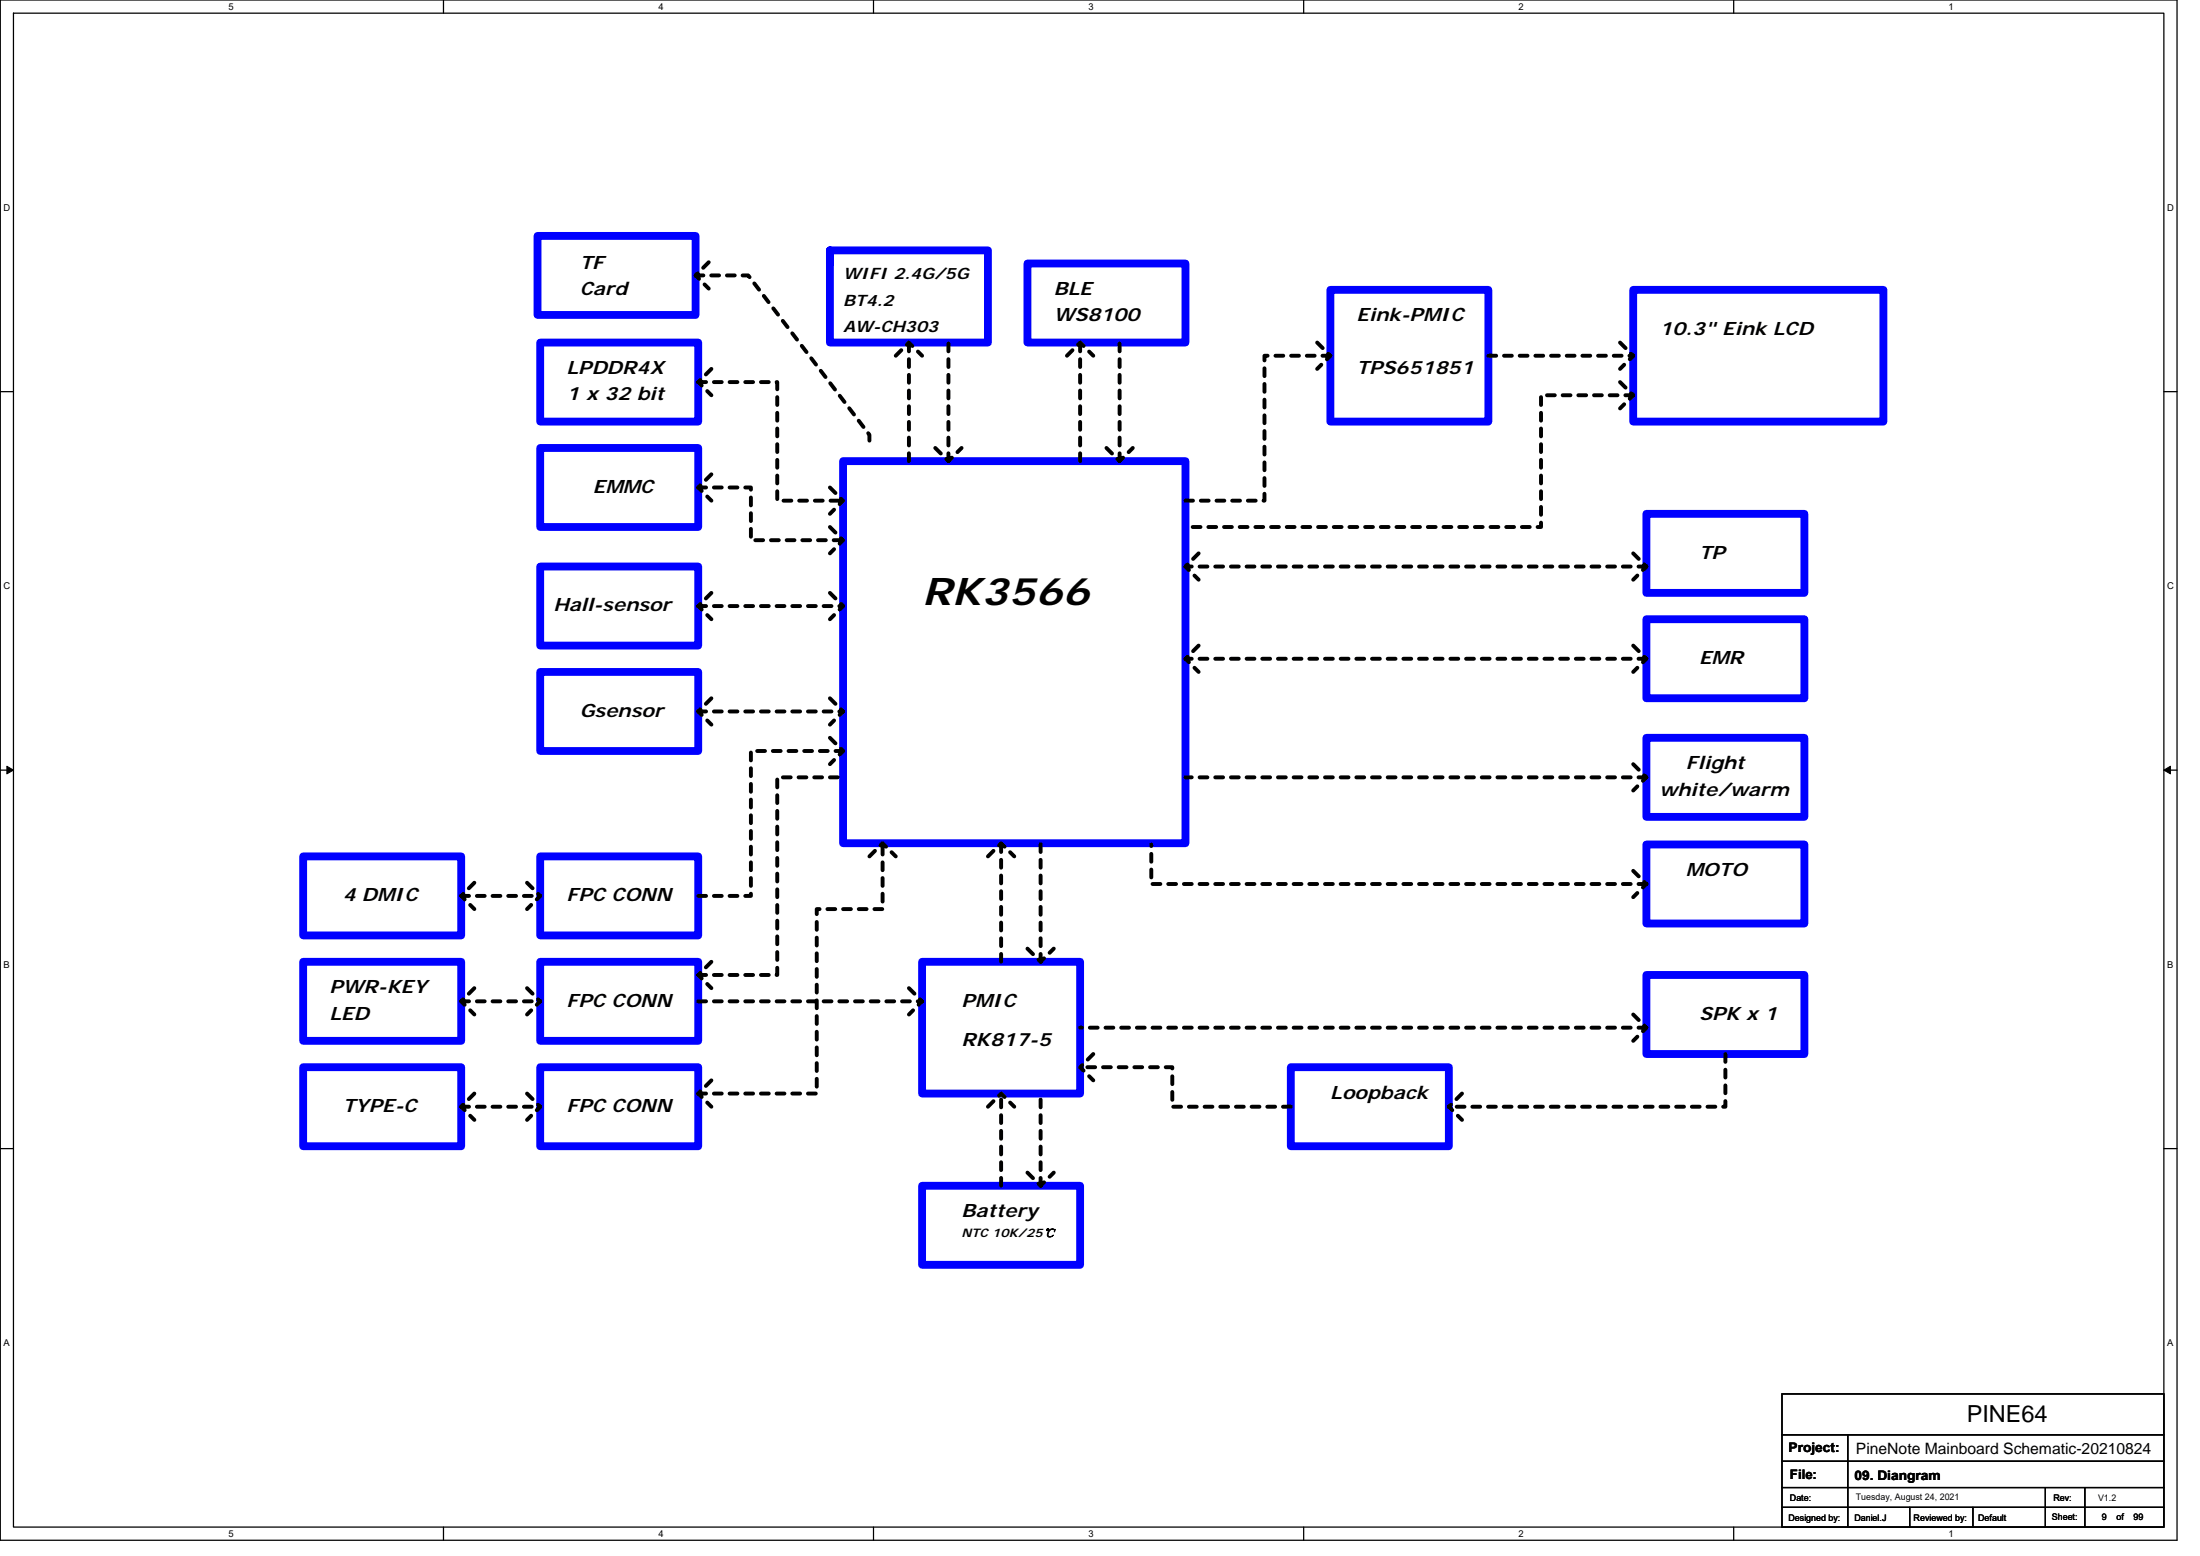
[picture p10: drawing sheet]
<svg xmlns="http://www.w3.org/2000/svg" width="297mm" height="210mm" viewBox="0 0 297 210" stroke-linecap="round" stroke-linejoin="round" font-family="sans-serif">
<path d="M0 0h293.9v207.9h-293.9zM1.8 1.8h290.4v204.3h-290.4z" fill="none" stroke="#000" stroke-width=".17"/>
<g fill="#fff">
<path d="M30.8 .2h.7v1.4h-.7z"/>
<path d="M30.8 206.3h.7v1.4h-.7z"/>
</g>
<path d="M59.9 0v1.8M59.9 206.1v1.8" fill="none" stroke="#000" stroke-width=".17"/>
<g fill="#fff">
<path d="M88.9 .2h.7v1.4h-.7z"/>
<path d="M88.9 206.3h.7v1.4h-.7z"/>
</g>
<path d="M117.9 0v1.8M117.9 206.1v1.8" fill="none" stroke="#000" stroke-width=".17"/>
<g fill="#fff">
<path d="M147 .2h.7v1.4h-.7z"/>
<path d="M147 206.3h.7v1.4h-.7z"/>
</g>
<path d="M176 0v1.8M176 206.1v1.8" fill="none" stroke="#000" stroke-width=".17"/>
<g fill="#fff">
<path d="M205 .2h.7v1.4h-.7z"/>
<path d="M205 206.3h.7v1.4h-.7z"/>
</g>
<path d="M234.1 0v1.8M234.1 206.1v1.8" fill="none" stroke="#000" stroke-width=".17"/>
<g fill="#fff">
<path d="M263.1 .2h.7v1.4h-.7z"/>
<path d="M263.1 206.3h.7v1.4h-.7z"/>
<path d="M.5 27.3h.9v1.4h-.9z"/>
<path d="M292.6 27.3h.9v1.4h-.9z"/>
<path d="M.5 78.4h.9v1.4h-.9z"/>
<path d="M292.6 78.4h.9v1.4h-.9z"/>
</g>
<path d="M0 52.9h1.8M292.2 52.9h1.7" fill="none" stroke="#000" stroke-width=".17"/>
<g fill="#fff">
<path d="M.5 129.5h.8v1.4h-.8z"/>
<path d="M292.6 129.5h.9v1.4h-.9z"/>
</g>
<path d="M0 103.9h1.8M292.2 103.9h1.7" fill="none" stroke="#000" stroke-width=".17"/>
<g fill="#000" stroke="#000" stroke-width=".14">
<path d="M.9 103.4l.9 .5-.9 .5z" fill-rule="evenodd"/>
<path d="M292.2 103.9l.8-.5v1z" fill-rule="evenodd"/>
</g>
<g fill="#fff">
<path d="M.5 180.5h.8v1.4h-.8z"/>
<path d="M292.6 180.5h.9v1.4h-.9z"/>
</g>
<path d="M0 155h1.8M292.2 155h1.7M240.6 193.6h51.6M240.6 197.2h51.6M240.6 188.1h51.6v18h-51.6zM249.5 193.6v12.5M240.6 200.7h51.6M240.6 203.4h51.6M257.8 203.4v2.7M266.4 203.4v2.7M276.2 200.7v5.4M281.5 200.7v5.4" fill="none" stroke="#000" stroke-width=".17"/>
<g fill="none" stroke="#00f" stroke-width="1.1">
<path d="M72.6 31.8h21.3v10.7h-21.3zM112.1 33.8h21.3v12.4h-21.3zM112.1 33.8v1.8zM138.7 35.6h21.4v10.6h-21.4zM179.6 39.1h21.4v17.8h-21.4zM220.5 39.1h33.8v17.8h-33.8zM72.9 46.2h21.4v10.7h-21.4zM72.9 60.5h21.4v10.6h-21.4zM72.9 76.5h21.4v10.6h-21.4zM113.8 62.2h46.3v51.6h-46.3zM222.3 69.3h21.3v10.7h-21.3zM72.9 90.7h21.4v10.6h-21.4z"/>
<path d="M222.3 83.6h21.3v10.6h-21.3zM222.3 99.6h21.3v10.6h-21.3zM40.9 115.6h21.4v10.6h-21.4zM72.9 115.6h21.4v10.6h-21.4zM222.3 114h21.3v10.6h-21.3zM40.9 129.8h21.4v10.7h-21.4zM72.9 129.8h21.4v10.7h-21.4zM124.5 129.8h21.3v17.8h-21.3zM222.3 131.6h21.3v10.6h-21.3zM40.9 144h21.4v10.7h-21.4zM72.9 144h21.4v10.7h-21.4zM174.3 144h21.3v10.7h-21.3z"/>
<path d="M124.5 160h21.3v10.7h-21.3z"/>
</g>
<g fill="none" stroke="#000" stroke-width=".53" stroke-dasharray="1.1 1.1">
<path d="M93.9 37.2h7.1l16.4 21.5v1.8M95.7 35.4l-1.8 1.8 1.8 1.7M94.3 51.6h10.6v16h8.9M96.1 49.8l-1.8 1.8 1.8 1.7M120.9 48l1.8-1.8 1.8 1.8M144.1 48l1.7-1.8 1.8 1.8M177.8 46.2l1.8 1.8-1.8 1.8M179.6 48h-8.9v19.6h-10.6M201 48h19.5M218.7 46.2l1.8 1.8-1.8 1.8M218.7 51.6l1.8 1.7-1.8 1.8M220.5 53.3h-12.4v17.8h-48"/>
<path d="M94.3 65.8h7.1v7.1h12.4M96.1 64l-1.8 1.8 1.8 1.8M112.1 71.1l1.7 1.8-1.7 1.8M112.1 65.8l1.7 1.8-1.7 1.7M122.7 62.2v-16M126.3 60.5l1.8 1.7 1.7-1.7M128.1 62.2v-16M145.8 62.2v-16M149.4 60.5l1.8 1.7 1.7-1.7M151.2 62.2v-16M161.8 74.7l-1.7 1.8 1.7 1.7M220.5 74.7l1.8 1.8-1.8 1.7"/>
<path d="M222.3 76.5h-62.2M94.3 81.8h19.5M94.3 96h19.5M96.1 80l-1.8 1.8 1.8 1.8M96.1 94.2l-1.8 1.8 1.8 1.8M112.1 94.2l1.7 1.8-1.7 1.8M112.1 80l1.7 1.8-1.7 1.8M112.1 99.6l1.7 1.7-1.7 1.8M161.8 87.1l-1.7 1.8 1.7 1.8M220.5 87.1l1.8 1.8-1.8 1.8M222.3 88.9h-62.2M64 119.1l-1.7 1.8 1.7 1.8"/>
<path d="M71.2 119.1l1.7 1.8-1.7 1.8M117.4 115.6l1.8-1.8 1.7 1.8M133.4 115.6l1.8-1.8 1.7 1.8M220.5 103.1l1.8 1.8-1.8 1.8M220.5 117.5l1.8 1.8-1.8 1.8M222.3 104.9h-62.2M222.3 119.3h-66.9v-5.3M62.3 120.9h10.6M62.3 135.1h10.6M64 133.3l-1.7 1.8 1.7 1.8M71.2 133.3l1.7 1.8-1.7 1.8M94.3 120.9h7.1v-19.6h12.4"/>
<path d="M94.3 135.1h30.2M94.3 131.6h10.6v-26.7h8.9M96.1 129.8l-1.8 1.8 1.8 1.7M122.7 133.3l1.8 1.8-1.8 1.8M135.2 129.8v-16M138.7 128l1.8 1.8 1.8-1.8M140.5 129.8v-16M220.5 136.9l1.8 1.8-1.8 1.8M222.3 138.7h-76.5M62.3 149.4h10.6M64 147.6l-1.7 1.8 1.7 1.7M71.2 147.6l1.7 1.8-1.7 1.7"/>
<path d="M94.3 147.6h16v-24.9h8.9v-8.9M96.1 145.8l-1.8 1.8 1.8 1.8M133.4 149.4l1.8-1.8 1.7 1.8M138.7 158.2l1.8 1.8 1.8-1.8M147.6 142.2l-1.8 1.8 1.8 1.8M174.3 149.4h-16v-5.4h-12.5M197.4 147.6l-1.8 1.8 1.8 1.7M233 142.2v7.2h-37.4M135.2 160v-12.4M140.5 160v-12.4"/>
</g>
<text font-size="5.1" x="124.5" y="81.6">RK3566</text>
<text font-size="3.2" x="265.5" y="192">PINE64</text>
<g font-size="2.5">
<text x="78.3" y="36.3">TF</text>
<text x="78.3" y="39.8">Card</text>
<text x="142.3" y="39.8">BLE</text>
<text x="142.3" y="43.4">WS8100</text>
<text x="183.2" y="43.4">Eink-PMIC</text>
<text x="224.1" y="45.1">10.3&quot; Eink LCD</text>
<text x="76.5" y="50.5">LPDDR4X</text>
<text x="183.2" y="50.5">TPS651851</text>
<text x="76.5" y="54">1 x 32 bit</text>
<text x="80" y="66.5">EMMC</text>
<text x="229.4" y="75.4">TP</text>
<text x="74.7" y="82.5">Hall-sensor</text>
<text x="229.4" y="89.6">EMR</text>
<text x="78.3" y="96.7">Gsensor</text>
<text x="224.1" y="107.4">white/warm</text>
<text x="227.6" y="103.8">Flight</text>
<text x="227.6" y="118.2">MOTO</text>
<text x="46.3" y="121.6">4 DMIC</text>
<text x="76.5" y="121.6">FPC CONN</text>
<text x="44.5" y="134">PWR-KEY</text>
<text x="44.5" y="137.6">LED</text>
<text x="76.5" y="135.8">FPC CONN</text>
<text x="129.8" y="135.8">PMIC</text>
<text x="229.4" y="137.6">SPK x 1</text>
<text x="129.8" y="141.2">RK817-5</text>
<text x="179.6" y="148.3">Loopback</text>
<text x="46.3" y="150.1">TYPE-C</text>
<text x="76.5" y="150.1">FPC CONN</text>
<text x="129.8" y="164.3">Battery</text>
</g>
<g font-size="2.1">
<text x="113.8" y="37.7">WIFI 2.4G/5G</text>
<text x="113.8" y="41.2">BT4.2</text>
<text x="113.8" y="44.8">AW-CH303</text>
<text x="250.6" y="196.2">PineNote Mainboard Schematic-20210824</text>
</g>
<g font-size="1.8">
<text x="241.5" y="196">Project:</text>
<text x="241.7" y="199.5">File:</text>
<text x="250.4" y="199.7">09. Diangram</text>
</g>
<text font-size="1.6" x="129.8" y="167">NTC 10K/25℃</text>
<g font-size="1.3">
<text x="30.8" y="1.3">5</text>
<text x="88.9" y="1.3">4</text>
<text x="147" y="1.3">3</text>
<text x="205" y="1.3">2</text>
<text x="263.1" y="1.3">1</text>
<text x=".5" y="28.4">D</text>
<text x="292.6" y="28.4">D</text>
<text x=".5" y="79.5">C</text>
<text x="292.6" y="79.5">C</text>
<text x=".5" y="130.6">B</text>
<text x="292.6" y="130.6">B</text>
<text x=".5" y="181.7">A</text>
<text x="292.6" y="181.7">A</text>
<text x="30.8" y="207.4">5</text>
<text x="88.9" y="207.4">4</text>
<text x="147" y="207.4">3</text>
<text x="205" y="207.4">2</text>
<text x="263.1" y="207.4">1</text>
</g>
<g font-size="1.2">
<text x="241.7" y="202.6">Date:</text>
<text x="250.6" y="202.5">Tuesday, August 24, 2021</text>
<text x="277.2" y="202.6">Rev:</text>
<text x="283.3" y="202.6">V1.2</text>
<text x="241.5" y="205.2">Designed by:</text>
<text x="250.4" y="205.2">Daniel.J</text>
<text x="258.4" y="205.2">Reviewed by:</text>
<text x="267.1" y="205.2">Default</text>
<text x="277" y="205.1">Sheet:</text>
<text x="283.8" y="205.1">9</text>
<text x="285.8" y="205.1">of</text>
<text x="288.1" y="205.1">99</text>
</g>
</svg>
